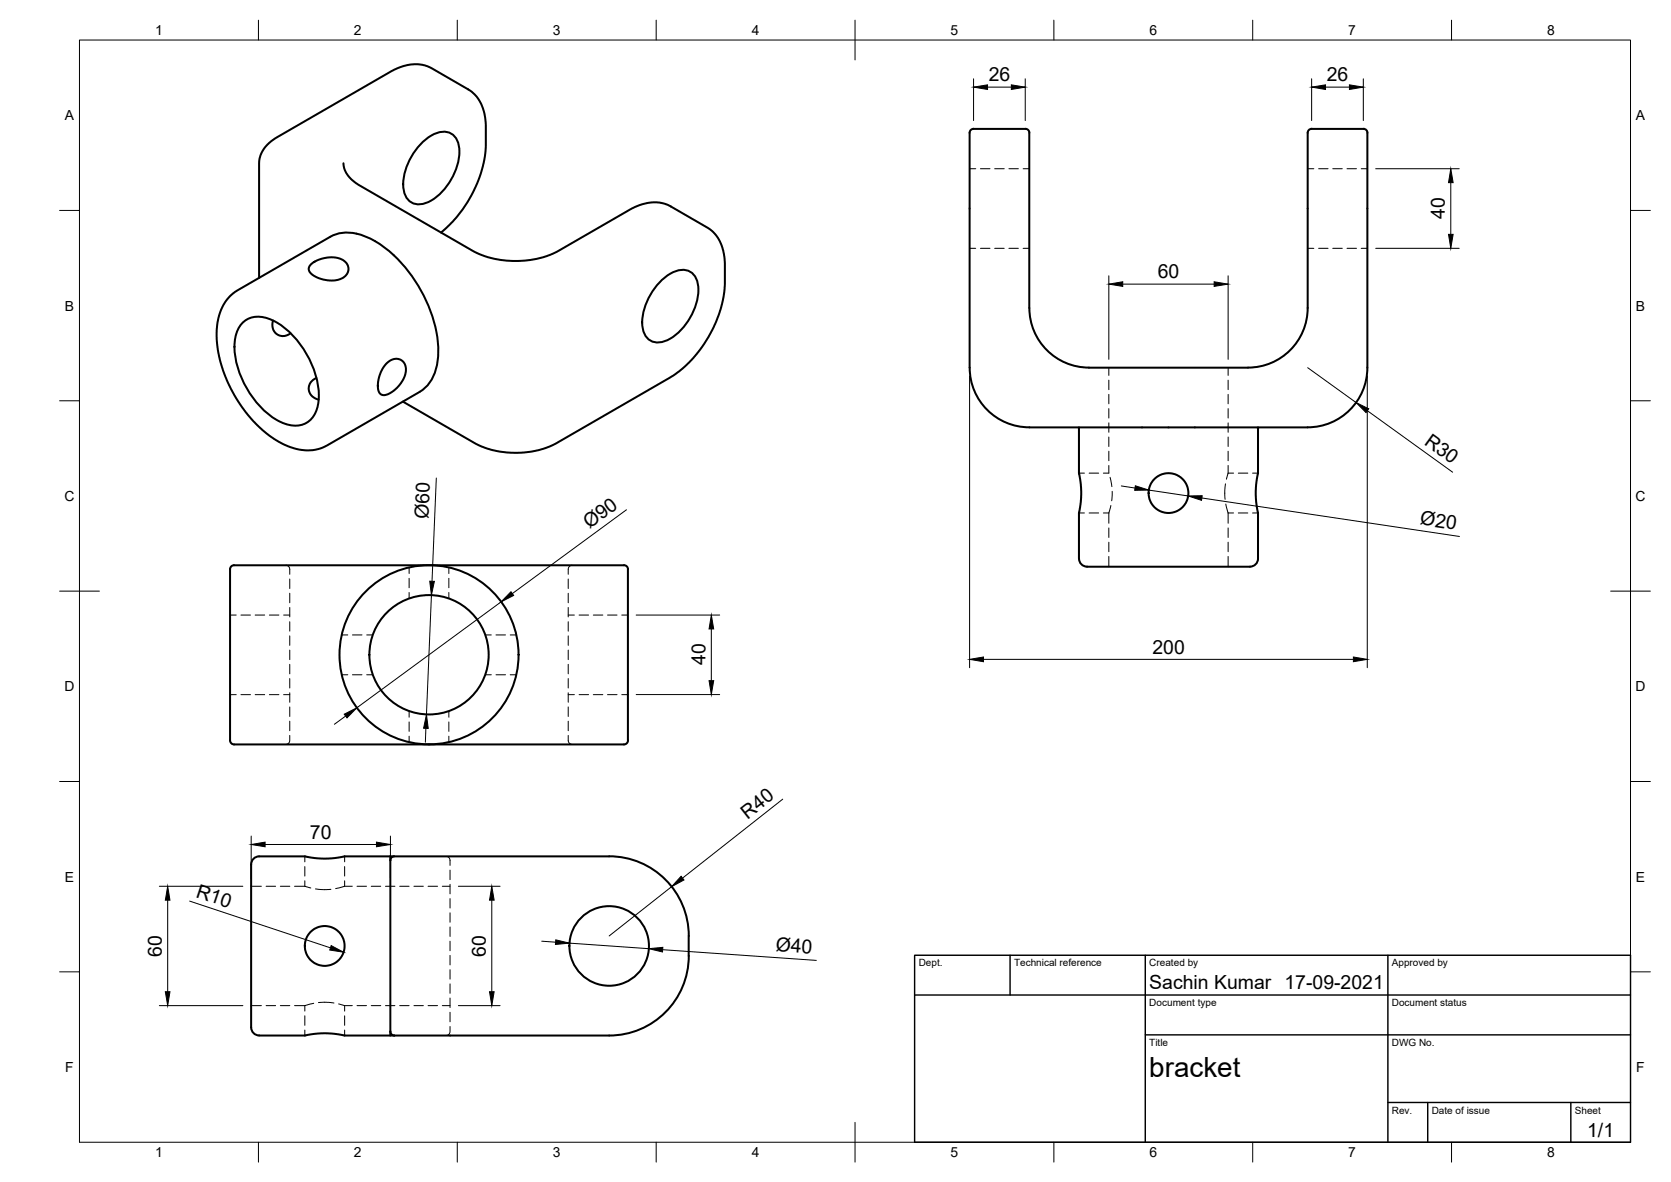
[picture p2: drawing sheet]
<svg xmlns="http://www.w3.org/2000/svg" width="420mm" height="297mm" viewBox="0 0 420 297" stroke-linecap="round" stroke-linejoin="round" font-family="sans-serif">
<!-- layer: Visible -->
<g fill="none" stroke="#000" stroke-width=".51">
<path d="M105.7 36.3a8.4 8.4 0 0 1 6.6-3.1 4 4 0 0 1 3.1 3.8 15 15 0 0 1-8 13.9 4 4 0 0 1-5.9-3.4 15 15 0 0 1 4.2-11.2zM343.8 33.4v59a15 15 0 0 1-15 15M343.8 33.4a.97 .97 0 0 0-1-1h-13a1.39 1.39 0 0 0-1 1.6v43.4a15 15 0 0 1-15 15h-40a15 15 0 0 1-15-15v-43a1.97 1.97 0 0 0-.6-2h-13.4a1.36 1.36 0 0 0-1 1.6v58.4M83 59.5l-23.8 13.8-1.4 1.2-1.2 1.5-1.2 2.2-.7 2.8-.2 2.6 .1 3.3 .5 2.6 1 3.7 1.3 3.1 1.6 3.1 2 3.1 2.1 2.7 2.3 2.3 2.4 2 2.2 1.4 2.5 1.3 2.8 .8 2.4 .2 2.4-.4 2.1-.8 23.3-13.5M83.1 59.5a11.4 11.4 0 0 1 11.2 1.1 35 35 0 0 1 15.9 27.5 12.2 12.2 0 0 1-3.8 9.8l-.8 .5M86.4 41a7.1 7.1 0 0 0 4.2 5.7l29 16.7a24.3 24.3 0 0 0 20.9-.4l19.2-11 1.8-.7 2.4-.4h1.8l1.5 .3 1.3 .6 9.5 5.5 1.3 1 1.5 1.9 1 2.8 .5 3.2-.1 6.3-.8 4.5-1.9 5-2.8 5-3.5 4.1-3.8 3.2-30.4 17.6-2.5 .9-3 .7-3.5 .3-3.2-.2a19.3 19.3 0 0 1-7.5-2.3l-18-10.4M110.9 58.4l.6-.5a31.1 31.1 0 0 0 10.7-21.8v-4.9l-.3-2.4-.9-2.7-1.2-1.9-1.8-1.6-9.5-5.4-1.8-.8-1.8-.3-1.8 .1-1.6 .4-2.9 1.2-28.9 16.6a7.9 7.9 0 0 0-4.5 6.6v28.8M78.2 66.4l1.1-.7 1.5-.7 1.6-.3h1.9l1.3 .4 1.2 .7 .6 .8 .2 1.3-.4 1-1.1 1-1.9 .6-1.8-.1-2-.4-2.1-1.2-.5-.5-.2-.7 .2-.6zM165.8 71a8.4 8.4 0 0 1 6.6-3.1 4 4 0 0 1 3.1 3.8 15 15 0 0 1-8 13.9 4 4 0 0 1-6-3.4 15 15 0 0 1 4.3-11.2zM61.3 80.8a6.3 6.3 0 0 1 7-.4 22.7 22.7 0 0 1 11.8 20.4 6 6 0 0 1-5.9 6.2 13.6 13.6 0 0 1-9-5.1 22.6 22.6 0 0 1-6.2-16.1 7.6 7.6 0 0 1 2.3-5zM68.6 80.5l-.1 1.1 .1 .9 .3 .7 .7 .8 .7 .3 1.2 .1 1.5-.7M79.5 95l-1.4 1.1-.4 .8-.1 1.1 .4 .9 .5 .7 1.6 .8"/>
<path d="M97.2 91.3l.8-.7 .9-.3 .8-.1 1 .2 .7 .5 .4 .6 .2 .9v1l-.6 1.9-1.5 2.1-1.7 1.3-.8 .4-1 .2-.7-.3-.5-.7-.2-1.2 .1-1.1 .7-2.5zM243.8 92.4a15 15 0 0 0 15 15M258.8 107.4h70M271.3 107.4v11.5l.6 4.4-.1 2.9-.5 2.7v11.5M316.3 107.4v11.5l-.6 4.4 .1 2.9 .5 2.7v11.5M58.1 142.3l.7-.2h97a2.03 2.03 0 0 1 2 .5l.1 43.5a1.41 1.41 0 0 1-1.7 1h-96.3a1.93 1.93 0 0 1-2-.6l-.1-43.5zM271.3 140.4a2 2 0 0 0 2 2M273.3 142.4h41M316.3 140.4a2 2 0 0 1-2 2M63.1 217.2v41M65.2 215.2h11.5l2.4 .4 2.2 .2 2.9-.2 2.4-.4h11.5M65.2 215.2a2 2 0 0 0-2 2"/>
<path d="M98.1 215.2h55.1M98.1 215.2v1M98.1 216.2v43M99.2 215.2a1.01 1.01 0 0 0-1.1 1M153.2 215.2a20 20 0 0 1 20 20v5M63.2 258.2a2 2 0 0 0 2 2M98.1 259.2v.7a.41 .41 0 0 0 .3 .4 .41 .41 0 0 0 .4-.1h.3M98.1 259.2a1.01 1.01 0 0 0 1.1 1M173.2 240.2a20 20 0 0 1-20 20h-54.1M65.2 260.2h11.5l2.4-.4 2.2-.1 2.9 .1 2.4 .4h11.5"/>
<circle cx="293.8" cy="123.9" r="5"/>
<circle cx="107.9" cy="164.5" r="22.5"/>
<circle cx="107.9" cy="164.5" r="15"/>
<circle cx="81.6" cy="237.7" r="5"/>
<circle cx="153.2" cy="237.7" r="10"/>
</g>
<!-- layer: Hidden -->
<g fill="none" stroke="#000" stroke-width=".25">
<path d="M243.8 42.4h1.5M246.5 42.4h2.4M250.1 42.4h2.4M253.7 42.4h2.4M257.3 42.4h1.5M328.8 42.4h1.5M331.6 42.4h2.3M335.1 42.4h2.4M338.7 42.4h2.4M342.3 42.4h1.5M243.8 62.4h1.5M246.5 62.4h2.4"/>
<path d="M250.1 62.4h2.4M253.7 62.4h2.4M257.3 62.4h1.5M328.8 62.4h1.5M331.6 62.4h2.3M335.1 62.4h2.4M338.7 62.4h2.4M342.3 62.4h1.5M278.8 92.4v1.9M278.8 95.5v2.4M278.8 99.1v2.4M308.8 92.4v1.9"/>
<path d="M308.8 95.5v2.4M308.8 99.1v2.4M271.3 118.9h1.4M273.9 118.9h2.3M278.8 102.7v2.4M278.8 106.3v2.3M278.8 109.8v2.4M278.8 113.4v2.4M278.8 117v1.9h-1.4M279.1 120l.5 2.3M308.8 118.9l-.4 1.5M308.8 102.7v2.4"/>
<path d="M308.8 106.3v2.3M308.8 109.8v2.4M308.8 113.4v2.4M308.8 117v1.9M308.8 118.9h1.4M311.4 118.9h2.4M314.9 118.9h1.4M271.3 128.9h1.4M273.9 128.9h2.3M277.4 128.9h1.4M278.8 128.9v2.6M278.8 132.7v2.4"/>
<path d="M278.8 136.3v2.3M278.8 139.8v2.6M279.3 127l-.5 1.9M279.7 123.5l-.2 2.3M308.1 121.6l-.1 1.7v2.2M308.2 126.7l.6 2.2M308.8 128.9v2.6M308.8 132.7v2.4M308.8 136.3v2.3M308.8 139.8v2.6M308.8 128.9h1.4M311.4 128.9h2.4"/>
<path d="M314.9 128.9h1.4M57.8 154.6h1.6M60.6 154.6h2.4M64.2 154.6h2.3M67.7 154.6h2.4M71.3 154.6h1.6M71.9 142.1a1 1 0 0 1 1 1v1.2M72.9 145.5v2.4M72.9 149.1v2.4M72.9 152.7v2.3M72.9 156.2v2.4M72.9 159.8v2.4"/>
<path d="M85.9 159.6h1.5M88.6 159.6h2.4M92.2 159.6h1.5M102.9 142.6v1.5M102.9 145.3v2.4M102.9 148.9v1.5M112.9 142.6v1.5M112.9 145.3v2.4M112.9 148.9v1.5M122 159.6h1.5M124.7 159.6h2.4M128.3 159.6h1.5"/>
<path d="M142.9 145.5v2.4M142.9 149.1v2.4M142.9 152.7v2.3M142.9 156.2v2.4M142.9 159.8v2.4M142.9 154.6h1.5M143.9 142.1a1 1 0 0 0-1 1v1.2M145.6 154.6h2.4M149.2 154.6h2.4M152.8 154.6h2.4M156.3 154.6h1.6M57.8 174.6h1.6"/>
<path d="M60.6 174.6h2.4M64.2 174.6h2.3M67.7 174.6h2.4M71.3 174.6h1.6M72.9 163.4v2.4M72.9 166.9v2.4M72.9 170.5v2.4M72.9 174.1v2.4M72.9 177.7v2.4M85.9 169.6h1.5M88.6 169.6h2.4M92.2 169.6h1.5"/>
<path d="M102.9 178.7v1.5M112.9 178.7v1.5M122 169.6h1.5M124.7 169.6h2.4M128.3 169.6h1.5M142.9 163.4v2.4M142.9 166.9v2.4M142.9 170.5v2.4M142.9 174.1v2.4M142.9 177.7v2.4M142.9 174.6h1.5M145.6 174.6h2.4"/>
<path d="M149.2 174.6h2.4M152.8 174.6h2.4M156.3 174.6h1.6M72.9 184.8v1.3a1.01 1.01 0 0 1-1 1M72.9 181.2v2.4M102.9 181.4v2.4M102.9 185v1.5M112.9 181.4v2.4M112.9 185v1.5M142.9 184.8v1.3a1.01 1.01 0 0 0 1 1M142.9 181.2v2.4M76.6 215.2v1.4"/>
<path d="M76.6 217.8v2.4M86.7 215.2v1.4M86.7 217.8v2.4M112.1 215.2a1 1 0 0 1 1.1 1v1.3M113.2 218.7v2.4M63.1 222.7h2.6M66.9 222.7h2.4M70.5 222.7h2.4M74.1 222.7h2.5M76.6 222.7l1.5 .4M76.6 221.3v1.4M79.3 223.4l1.9 .2 2-.1"/>
<path d="M86.7 222.7l-2.3 .6M86.7 221.3v1.4M86.7 222.7h1.9M89.8 222.7h2.4M93.3 222.7h2.4M96.9 222.7h2.4M100.5 222.7h2.4M104.1 222.7h2.3M107.6 222.7h2.4M111.2 222.7h2M113.2 222.2v2.4M113.2 225.8v2.4"/>
<path d="M113.2 229.4v2.4M113.2 232.9v2.4M113.2 236.5v2.4M63.1 252.7h2.6M66.9 252.7h2.4M70.5 252.7h2.4M74.1 252.7h2.5M76.6 252.7v1.4M76.6 255.3v2.4M76.6 258.9v1.3M78.9 252.1l-2.3 .6M80.1 252l2-.1 1.9 .2"/>
<path d="M85.1 252.3l1.6 .4M86.7 252.7v1.4M86.7 255.3v2.4M86.7 258.9v1.3M86.7 252.7h1.9M89.8 252.7h2.4M93.3 252.7h2.4M96.9 252.7h2.4M100.5 252.7h2.4M104.1 252.7h2.3M107.6 252.7h2.4M111.2 252.7h2"/>
<path d="M113.2 258v1.2a1.01 1.01 0 0 1-1.1 1M113.2 240.1v2.4M113.2 243.7v2.3M113.2 247.3v2.3M113.2 250.8v2.4M113.2 254.4v2.4"/>
</g>
<!-- layer: Border -->
<g fill="none" stroke="#000" stroke-width=".25">
<path d="M20 10.1h390v276.9h-390zM65 5.1v5M115 5.1v5M165 5.1v5M215 5.1v10M265 5.1v5M315 5.1v5M365 5.1v5M15 52.9h5M410 52.9h5M15 100.7h5M410 100.7h5"/>
<path d="M15 148.6h10M405 148.6h10M15 196.4h5M410 196.4h5M15 244.2h5M410 244.2h5M65 287v5M115 287v5M165 287v5M215 282.1v9.9M265 287v5M315 287v5"/>
<path d="M365 287v5"/>
</g>
<!-- layer: TitleBlock -->
<path d="M230 240.1h180v46.9h-180zM230 250h180M254 240.1v9.9M288 240.1v46.9M349 240.1v46.9M288 260.1h122M349 277.1h61M359 277.1v9.9M395 277.1v9.9" fill="none" stroke="#000" stroke-width=".36"/>
<!-- layer: Dimensions -->
<g fill="none" stroke="#000" stroke-width=".25">
<path d="M244.8 19.8v10.5M257.8 19.8v10.5M329.8 19.8v10.5M342.8 19.8v10.5M248.3 21.9h6M333.3 21.9h6M345.9 42.4h21M364.8 45.9v13M278.8 69.3v21M282.3 71.4h23M308.8 69.3v21M345.9 62.4h21"/>
<path d="M243.8 94.5v73.3M328.8 92.4l12.2 8.8M343.8 94.5v73.3M343.8 103.2l21.5 15.5M109.7 120.1l-1.1 26M157.5 128.1l-28.7 21.1M281.9 122.1l3.5 .5M288.9 123.2l9.8 1.4M302.2 125.1l64.8 9.7M108.5 149.6l-1.3 29.9M126 151.2l-36.3 26.7M160 154.6h21"/>
<path d="M178.9 158.1v13M86.9 179.9l-2.8 2.1M160 174.5h21M247.3 165.7h93M107.1 183l-.1 3.5M63.2 210.1v10.5M66.7 212.2h28M98.2 210.1v10.5M196.8 200.8l-25.2 19.9M40.1 222.7h21M42.2 226.2v23M47.7 226.4l35.4 11.8"/>
<path d="M115.3 222.7h10.5M123.7 226.2v23M136.2 236.5l3.5 .3M143.2 237l19.9 1.4M166.6 238.7l38.7 2.6M168.9 222.8l-15.7 12.4M40.1 252.7h21M115.3 252.7h10.5"/>
</g>
<g fill="#000" stroke="#000" stroke-width=".25">
<path d="M244.8 21.9l3.5-.6v1.2zM254.3 21.3l3.5 .6-3.5 .6zM329.8 21.9l3.5-.6v1.2zM339.3 21.3l3.5 .6-3.5 .6zM364.8 42.4l.6 3.5h-1.2zM364.2 58.9h1.2l-.6 3.5zM278.8 71.4l3.5-.6v1.2zM305.3 70.8l3.5 .6-3.5 .6zM341 101.2l3.1 1.5-.6 1zM285.5 122.1l3.4 1.1h-3.6zM298.7 124.6h3.6l-.2 1.1zM108.1 146.1h1.1l-.7 3.5z"/>
<path d="M128.5 148.7l.7 .9-3.2 1.6zM178.9 154.6l.6 3.5h-1.2zM86.6 179.5l3.1-1.6-2.5 2.5zM178.3 171.1h1.2l-.6 3.4zM243.8 165.7l3.5-.6v1.2zM340.3 165.1l3.5 .6-3.5 .6zM107.2 179.5l.5 3.6-1.2-.1zM63.2 212.2l3.5-.6v1.2zM94.7 211.6l3.5 .6-3.5 .6zM42.2 222.7l.5 3.5h-1.1zM83.3 237.6l3.1 1.7-3.5-.6zM123.7 222.7l.5 3.5h-1.1z"/>
<path d="M139.7 236.2l3.5 .8-3.5 .3zM163.1 238.4l3.6-.3-.1 1.1zM171.3 220.2l.7 .9-3.1 1.7zM41.6 249.2h1.1l-.5 3.5zM123.1 249.2h1.1l-.5 3.5z"/>
</g>
<text font-size="7" x="289" y="270.6">bracket</text>
<g font-size="4.9">
<text x="248.6" y="20.4">26</text>
<text x="333.6" y="20.4">26</text>
<text x="363.3" y="55" transform="rotate(-90 363.3 55)">40</text>
<text x="291.1" y="69.9">60</text>
<text x="357.9" y="111.6" transform="rotate(36 357.9 111.6)">R30</text>
<text x="107.7" y="130.5" transform="rotate(-88 107.7 130.5)">Ø60</text>
<text x="356.9" y="131.8" transform="rotate(9 356.9 131.8)">Ø20</text>
<text x="148.2" y="133" transform="rotate(-36 148.2 133)">Ø90</text>
<text x="177.4" y="167.2" transform="rotate(-90 177.4 167.2)">40</text>
<text x="289.8" y="164.2">200</text>
<text x="187.9" y="206" transform="rotate(-38 187.9 206)">R40</text>
<text x="77.9" y="210.8">70</text>
<text x="49.1" y="225.4" transform="rotate(18 49.1 225.4)">R10</text>
<text x="195" y="239.1" transform="rotate(4 195 239.1)">Ø40</text>
<text x="40.7" y="240.4" transform="rotate(-90 40.7 240.4)">60</text>
<text x="122.2" y="240.4" transform="rotate(-90 122.2 240.4)">60</text>
<text x="289" y="248.5">Sachin Kumar 17-09-2021</text>
<text x="399.1" y="285.7">1/1</text>
</g>
<g font-size="3.5">
<text x="39" y="8.8">1</text>
<text x="89" y="8.8">2</text>
<text x="139" y="8.8">3</text>
<text x="189" y="8.8">4</text>
<text x="239" y="8.8">5</text>
<text x="289" y="8.8">6</text>
<text x="339" y="8.8">7</text>
<text x="389" y="8.8">8</text>
<text x="16.3" y="30.2">A</text>
<text x="411.3" y="30.2">A</text>
<text x="16.3" y="78">B</text>
<text x="411.3" y="78">B</text>
<text x="16.2" y="125.9">C</text>
<text x="411.2" y="125.9">C</text>
<text x="16.2" y="173.7">D</text>
<text x="411.2" y="173.7">D</text>
<text x="16.3" y="221.6">E</text>
<text x="411.3" y="221.6">E</text>
<text x="16.4" y="269.4">F</text>
<text x="411.4" y="269.4">F</text>
<text x="39" y="290.8">1</text>
<text x="89" y="290.8">2</text>
<text x="139" y="290.8">3</text>
<text x="189" y="290.8">4</text>
<text x="239" y="290.8">5</text>
<text x="289" y="290.8">6</text>
<text x="339" y="290.8">7</text>
<text x="389" y="290.8">8</text>
</g>
<g font-size="2.5">
<text x="231" y="242.9">Dept.</text>
<text x="255" y="242.9">Technical reference</text>
<text x="289" y="242.9">Created by</text>
<text x="350" y="242.9">Approved by</text>
<text x="289" y="252.8">Document type</text>
<text x="350" y="252.8">Document status</text>
<text x="289" y="262.9">Title</text>
<text x="350" y="262.9">DWG No.</text>
<text x="350" y="279.9">Rev.</text>
<text x="360" y="279.9">Date of issue</text>
<text x="396" y="279.9">Sheet</text>
</g>
</svg>
